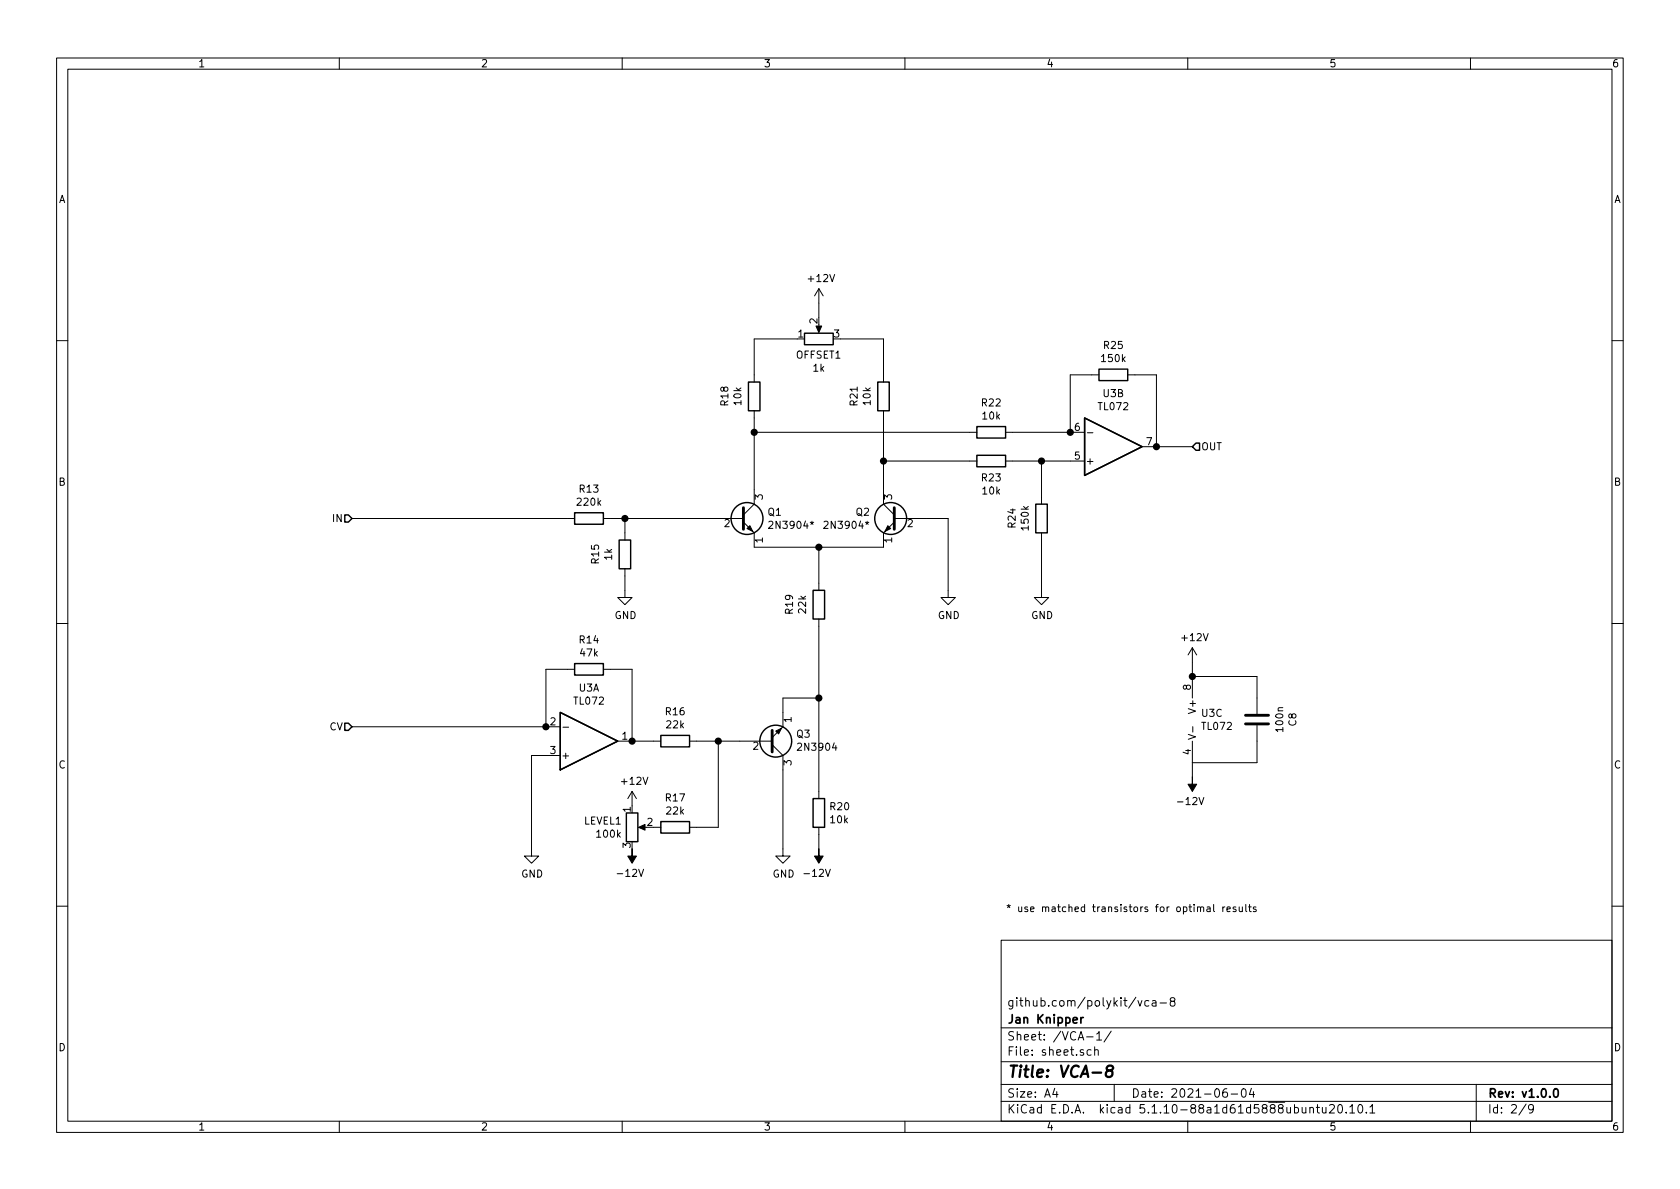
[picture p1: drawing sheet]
<svg xmlns="http://www.w3.org/2000/svg" width="297mm" height="210mm" viewBox="0 0 297 210" stroke-linecap="round" stroke-linejoin="round" font-family="sans-serif">
<g fill="none" stroke="#000" stroke-width=".18">
<path d="M10 10.3h277v189.9h-277zM12 12.2h273v186.1h-273zM60 10.3v1.9M110 10.3v1.9M160 10.3v1.9M210 10.3v1.9M260 10.3v1.9M141 59.9h-7.7v7.7M144.8 51v5.1M144.8 57.4v1M144.8 51l-.8 1.3M144.8 51l.7 1.3"/>
<path d="M148.6 59.9h7.6v7.7M10 60.2h2M133.3 72.6v16.5l-1.9 2M133.3 76.4h39.4M156.2 72.6v16.5l1.9 2M177.8 76.4h14M192.3 76.5h.9M194.3 66.3h-5.1v10.1M199.4 66.3h5.1v12.7M201.9 79h8.9M285 60.2h2M62.2 91.7h39.4"/>
<path d="M106.7 91.7h24.7M110.5 91.7v3.8M131.4 92.3l1.9 1.9v2.6h22.9v-2.6l1.9-1.9M135.9 92.3l.5-.1 .3 .3-.1 .2-.7 .7h.8M144.8 96.8v7.6M145.7 92.3l.5-.1 .2 .3v.2l-.8 .7h.8M156.2 81.5h16.5M158.1 91.7h9.5v14h1.3l-1.3 1.2-1.2-1.2h1.2M177.8 81.5h14M184.1 94.2v11.5h1.3l-1.3 1.2-1.2-1.2h1.2M184.1 81.5v7.6M10 110.3h2"/>
<path d="M101.6 118.4h-5.1v10.1M106.7 118.4h5.1v12.7M110.5 100.6v5.1h1.3l-1.3 1.2-1.3-1.2h1.3M144.8 109.5v31.7M210.8 119.6h11.4v6.6M210.8 114.5l-.7 1.3M210.8 114.5v8.9M210.8 114.5l.8 1.3M285 110.3h2M62.2 128.5h36.9M99.1 133.6h-5.1v17.8h1.2l-1.2 1.2-1.3-1.2h1.3M99.5 128.6h1"/>
<path d="M109.2 131.1h7.6M111.8 139.9l-.8 1.3M111.8 139.9v2.6M111.8 139.9l.7 1.3M121.9 131.1h14.6M127 131.1v15.2h-5.1M136.5 131.7l1.9 1.9v17.8h1.3l-1.3 1.2-1.2-1.2h1.2M144.8 123.4h-6.4v5.1l-1.9 1.9M210.1 129.9l1.3 .4-1.3 .4M210.8 131.1v6.3M210.9 128.5v1M222.2 128.3v6.6h-11.4"/>
<path d="M113.3 146.3h1M115.6 146.3h1.2M144.8 146.3v3.8M214.6 159.9v1.1l.2 .2M220.3 159.9v1.1l.1 .2M220.9 159.9v1.1l.3 .2M10 160.2h2M177 166.3h108v32h-108zM201.2 176.9l.3 1 .4-1M203.1 177l-.4-.1-.3 .3 .1 .6 .2 .1 .4-.1M203.8 177h.5l.1 .9M204.4 177.3l-.5 .1-.2 .2 .2 .3 .5-.1"/>
<path d="M205.1 177.4h1.1M207.2 177.1l-.2-.2v-.3a.48 .48 0 0 1 .6-.1l.1 .2-.1 .3-.6 .1-.1 .3 .1 .4 .2 .1 .4-.1 .1-.2v-.2l-.2-.3M212.3 160.5l.1-.1h.4v.8M213.4 160.4h.5l.1 .8M214 160.7h-.5l-.1 .2 .1 .3h.5M216.2 160.4v.8M216.6 160.4l-.4 .2M216.9 160.8l.6-.1v-.3h-.4l-.2 .1 .1 .7h.5M218.5 160.4h-.3l-.2 .1 .1 .2 .4 .2v.3h-.5M219.1 160.4l.1 .8h.3l.2-.1M219.7 160.4v.8M220.8 160.4h.4"/>
<path d="M222.1 160.4h-.3l-.2 .1v.2l.5 .2v.3h-.5M285 160.2h2M60 198.3v1.9M110 198.3v1.9M160 198.3v1.9M177 194.8h108M177 191.8h108M177 187.8h108M177 181.8h108M186.5 192.5l-.4 1h1M186.8 193v1M192.1 183.4h1.2"/>
<path d="M192.9 185.7l-.4-.1-.3 .3 .1 .6h.6M193.5 185.7l.3-.1 .3 .1 .1 .9M193.5 185.1v1.5M193.9 182.8l.4-.4v1.5M193.9 183.9h.9M196.5 182.3l-1.3 2M197 191.8v3M210 198.3v1.9M216.9 192.5a.62 .62 0 0 0-.7 .7l.1 .7 .2 .1 .5-.1v-.5l-.1-.2-.4-.1-.3 .3M217.7 193.5h1.1M219.6 192.7l.4-.2a.94 .94 0 0 1 0 1.5 .82 .82 0 0 1-.4-1.3zM221.3 192.5l-.4 1h.9"/>
<path d="M221.6 193v1M231.6 196l.2-.2 .4 .1v.9M231.6 195.8v1M232.7 195.8h.6M232.9 195.3v1.3l.4 .2M233.8 195.8l.1 .9 .3 .1 .2-.1M234.4 195.8v1M235.1 195.5l.2-.2h.4l.2 .5-.9 1h.9M236.7 195.4l.3-.1a.94 .94 0 0 1 0 1.5h-.1a1 1 0 0 1-.2-1.4zM238 196.7v.1M238.7 195.8l.4-.5v1.5M238.7 196.8h.8"/>
<path d="M240.3 195.4l.1-.1a.8 .8 0 0 1 .6 .8 .8 .8 0 0 1-.6 .7 1 1 0 0 1-.1-1.4zM241.6 196.7v.1M242.2 195.8l.4-.5v1.5M242.2 196.8h.9M260 198.3v1.9M261 191.8v6.5M269.8 195.2l-1.2 2M271.1 196l-.3 .3-.4-.1-.1-.2v-.4l.1-.2 .4-.1 .2 .2a1.19 1.19 0 0 1-.2 1.2l-.4 .1"/>
</g>
<path d="M191.1 179.9v1M191.5 179.9l-.3 .1-.1 .2M274.9 192.6l.3-.1a.94 .94 0 0 1 0 1.5h-.2a1 1 0 0 1-.1-1.4z" fill="none" stroke="#000" stroke-width=".3"/>
<path d="M196 189.3l-.3-.4 .1-.3a.65 .65 0 0 1 .9-.1l.1 .4a.69 .69 0 0 1-.8 .4 .7 .7 0 0 0-.4 1 .65 .65 0 0 0 .9 0 .65 .65 0 0 0 0-.9l-.1-.1" fill="none" stroke="#000" stroke-width=".41"/>
<g fill="none" stroke="#000" stroke-width=".25">
<path d="M142.2 58.9h5.1v2.1h-5.1zM132.3 67.6h2.1v5h-2.1zM155.2 67.6h2v5h-2zM172.7 75.4h5.1v2.1h-5.1zM191.8 73.9l10.1 5.1-10.1 5.1zM194.3 65.3h5.1v2h-5.1zM211.5 78.4h.6v1.2h-.6l-.7-.6zM61 91.1h.6l.6 .6-.6 .6h-.6zM101.6 90.7h5.1v2h-5.1zM109.5 95.5h2v5.1h-2zM172.7 80.5h5.1v2h-5.1zM183.1 89.1h2.1v5.1h-2.1z"/>
<path d="M101.6 117.3h5.1v2.1h-5.1zM143.8 104.4h2v5.1h-2zM61 127.9h.6l.6 .6-.6 .7h-.6zM99.1 126l10.1 5.1-10.1 5zM116.8 130h5.1v2.1h-5.1zM110.7 143.8h2.1v5h-2.1zM116.8 145.3h5.1v2h-5.1zM143.8 141.2h2v5.1h-2z"/>
<circle cx="132.1" cy="91.7" r="2.82"/>
<circle cx="157.5" cy="91.7" r="2.82"/>
<circle cx="137.2" cy="131.1" r="2.82"/>
</g>
<path d="M144.3 57.7h1l-.5 1.1zM132.6 93l.5 1-1-.5zM157 93l.5 .5-1 .5zM137.2 129.3l1-.5-.5 1zM210.8 137.4v1.3h.8l-.8 1.2-.7-1.2h.7zM111.8 150.1v1.3h.7l-.7 1.2-.8-1.2h.8zM112.9 146.3l1.1-.5v1zM144.8 150.1v1.3h.7l-.7 1.2-.8-1.2h.8z" fill="#000" stroke="#000" stroke-width=".18"/>
<path d="M131.4 89.8v3.8M158.1 89.8v3.8M136.5 129.2v3.8M220.2 126.5h4.1M220.2 128h4.1" fill="none" stroke="#000" stroke-width=".51"/>
<g fill="#000" stroke="#000" stroke-width=".25">
<circle cx="133.4" cy="76.4" r=".51"/>
<circle cx="189.2" cy="76.4" r=".51"/>
<circle cx="204.5" cy="79" r=".51"/>
<circle cx="110.5" cy="91.7" r=".51"/>
<circle cx="144.8" cy="96.8" r=".51"/>
<circle cx="156.2" cy="81.5" r=".51"/>
<circle cx="184.2" cy="81.5" r=".51"/>
<circle cx="210.8" cy="119.6" r=".51"/>
<circle cx="96.5" cy="128.5" r=".51"/>
<circle cx="111.8" cy="131.1" r=".51"/>
<circle cx="127" cy="131.1" r=".51"/>
<circle cx="144.8" cy="123.4" r=".51"/>
</g>
<text font-size="2.8" x="178" y="190.5">Title: VCA-8</text>
<g font-size="2.1">
<text x="178" y="178">github.com/polykit/vca-8</text>
<text x="178" y="184">Sheet: /VCA-1/</text>
<text x="178" y="181">Jan Knipper</text>
<text x="178" y="186.7">File: sheet.sch</text>
<text x="178" y="196.9">KiCad E.D.A. kicad 5.1.10-88a1d61d5888ubuntu20.10.1</text>
<text x="178" y="194.1">Size: A4</text>
<text x="200" y="194.1">Date: 2021-06-04</text>
<text x="263" y="194.1">Rev: v1.0.0</text>
<text x="263" y="196.9">Id: 2/9</text>
</g>
<g font-size="1.8">
<text x="35" y="11.9">1</text>
<text x="85" y="11.9">2</text>
<text x="135" y="11.9">3</text>
<text x="185" y="11.9">4</text>
<text x="235" y="11.9">5</text>
<text x="285" y="11.9">6</text>
<text x="10.4" y="35.9">A</text>
<text x="285.4" y="35.9">A</text>
<text x="143.1" y="49.9">+12V</text>
<text x="141.1" y="59.7">1</text>
<text x="144.5" y="57.2" transform="rotate(-90 144.5 57.2)">2</text>
<text x="147.5" y="59.7">3</text>
<text x="140.8" y="63.4">OFFSET1</text>
<text x="143.8" y="65.7">1k</text>
<text x="194.9" y="64">150k</text>
<text x="195.2" y="61.7">R25</text>
<text x="128.8" y="71.7" transform="rotate(-90 128.8 71.7)">R18</text>
<text x="131.1" y="71.6" transform="rotate(-90 131.1 71.6)">10k</text>
<text x="151.6" y="71.7" transform="rotate(-90 151.6 71.7)">R21</text>
<text x="153.9" y="71.6" transform="rotate(-90 153.9 71.6)">10k</text>
<text x="173.6" y="71.9">R22</text>
<text x="195.1" y="70.2">U3B</text>
<text x="173.8" y="74.2">10k</text>
<text x="190" y="76.2">6</text>
<text x="194.3" y="72.5">TL072</text>
<text x="190" y="81.3">5</text>
<text x="191.9" y="82.2">+</text>
<text x="202.7" y="78.7">7</text>
<text x="212.3" y="79.6">OUT</text>
<text x="10.4" y="85.9">B</text>
<text x="102.2" y="89.4">220k</text>
<text x="102.5" y="87.1">R13</text>
<text x="134.9" y="88.4" transform="rotate(-90 134.9 88.4)">3</text>
<text x="157.7" y="88.4" transform="rotate(-90 157.7 88.4)">3</text>
<text x="173.6" y="85.1">R23</text>
<text x="173.8" y="87.4">10k</text>
<text x="285.4" y="85.9">B</text>
<text x="58.9" y="92.3">IN</text>
<text x="128.1" y="93.2">2</text>
<text x="134.9" y="96" transform="rotate(-90 134.9 96)">1</text>
<text x="135.8" y="91.2">Q1</text>
<text x="136.4" y="93.5">2N3904*</text>
<text x="146.2" y="93.5">2N3904*</text>
<text x="151.4" y="91.2">Q2</text>
<text x="157.7" y="96" transform="rotate(-90 157.7 96)">1</text>
<text x="160.5" y="93.2">2</text>
<text x="179.6" y="93.3" transform="rotate(-90 179.6 93.3)">R24</text>
<text x="181.9" y="93.6" transform="rotate(-90 181.9 93.6)">150k</text>
<text x="105.9" y="99.6" transform="rotate(-90 105.9 99.6)">R15</text>
<text x="108.2" y="99" transform="rotate(-90 108.2 99)">1k</text>
<text x="102.5" y="113.8">R14</text>
<text x="108.7" y="109.5">GND</text>
<text x="140.2" y="108.5" transform="rotate(-90 140.2 108.5)">R19</text>
<text x="142.5" y="108.4" transform="rotate(-90 142.5 108.4)">22k</text>
<text x="165.8" y="109.5">GND</text>
<text x="182.3" y="109.5">GND</text>
<text x="209.1" y="113.4">+12V</text>
<text x="102.7" y="116.1">47k</text>
<text x="101.6" y="124.6">TL072</text>
<text x="102.4" y="122.3">U3A</text>
<text x="210.6" y="122" transform="rotate(-90 210.6 122)">8</text>
<text x="211.5" y="125.8" transform="rotate(-90 211.5 125.8)">V+</text>
<text x="58.2" y="129.2">CV</text>
<text x="97.3" y="128.3">2</text>
<text x="110" y="130.8">1</text>
<text x="117.8" y="126.5">R16</text>
<text x="117.9" y="128.8">22k</text>
<text x="140" y="127.7" transform="rotate(-90 140 127.7)">1</text>
<text x="140.9" y="130.4">Q3</text>
<text x="212.5" y="126.8">U3C</text>
<text x="212.6" y="129.1">TL072</text>
<text x="226.9" y="129.3" transform="rotate(-90 226.9 129.3)">100n</text>
<text x="229.2" y="128.4" transform="rotate(-90 229.2 128.4)">C8</text>
<text x="10.4" y="135.9">C</text>
<text x="97.3" y="133.3">3</text>
<text x="99.2" y="134.2">+</text>
<text x="133.2" y="132.6">2</text>
<text x="140" y="135.4" transform="rotate(-90 140 135.4)">3</text>
<text x="141.4" y="132.8">2N3904</text>
<text x="210.6" y="133.4" transform="rotate(-90 210.6 133.4)">4</text>
<text x="285.4" y="135.9">C</text>
<text x="110.1" y="138.8">+12V</text>
<text x="111.5" y="143.6" transform="rotate(-90 111.5 143.6)">1</text>
<text x="117.8" y="141.7">R17</text>
<text x="146.8" y="143.3">R20</text>
<text x="208.6" y="142.4">-12V</text>
<text x="103.3" y="145.8">LEVEL1</text>
<text x="105.6" y="148.1">100k</text>
<text x="111.5" y="150" transform="rotate(-90 111.5 150)">3</text>
<text x="114.5" y="146">2</text>
<text x="117.9" y="144">22k</text>
<text x="146.9" y="145.6">10k</text>
<text x="92.2" y="155.2">GND</text>
<text x="109.5" y="155.1">-12V</text>
<text x="136.6" y="155.2">GND</text>
<text x="142.5" y="155.1">-12V</text>
<text x="177.8" y="161.3">* use matched transistors for optimal results</text>
<text x="10.4" y="185.9">D</text>
<text x="285.4" y="185.9">D</text>
<text x="35" y="199.9">1</text>
<text x="85" y="199.9">2</text>
<text x="135" y="199.9">3</text>
<text x="185" y="199.9">4</text>
<text x="235" y="199.9">5</text>
<text x="285" y="199.9">6</text>
</g>
</svg>
